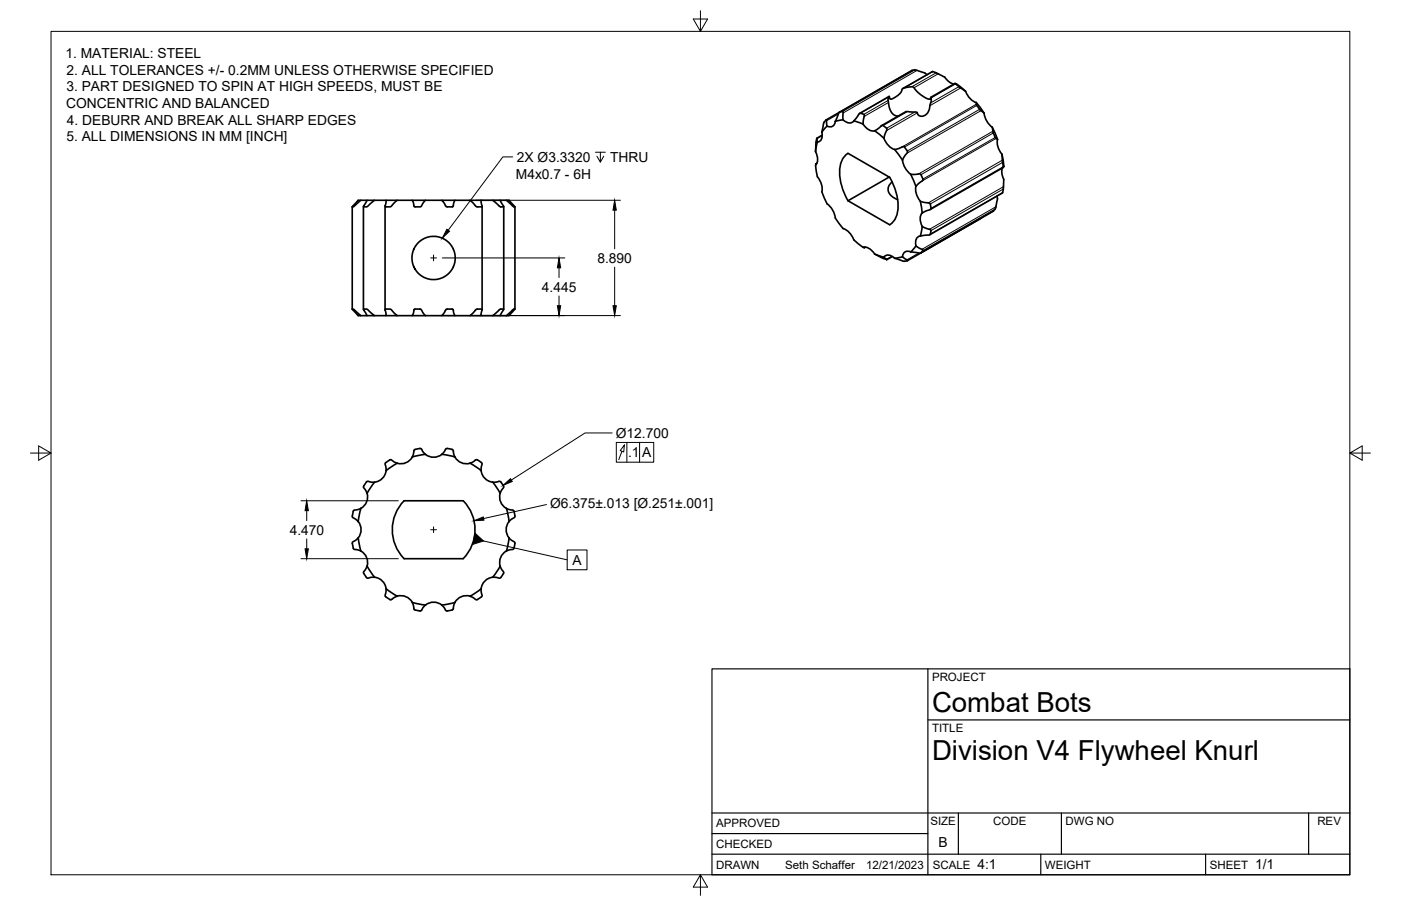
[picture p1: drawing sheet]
<svg xmlns="http://www.w3.org/2000/svg" width="432mm" height="279mm" viewBox="0 0 432 279" stroke-linecap="round" stroke-linejoin="round" font-family="sans-serif">
<!-- layer: Visible -->
<g fill="none" stroke="#000" stroke-width=".51">
<path d="M254.6 37l.3 1.9-1.6 1.9 .6-2.8zM257.4 37.4a1.64 1.64 0 0 1-2.5 1.5M258.7 34.6l-4.1 2.4M258.8 34.6l-1.4 2.8M258.8 34.6l1-.1 .1 2.5M259.9 37l-2.5 .4M259.9 37l.5 .4a1.83 1.83 0 0 0 2.7-.1M263.1 37.3l1.9 .6a2.79 2.79 0 0 1 2 1.5l.5 .5a2.34 2.34 0 0 0 2.1 .4M263.1 37.3l1.8-2.3 .8 .1 .7 .4-.4 2.8M274 29.7l-9 5.3M276.8 35.8l-1.2-.3-.9-1-.7-1.5-.3-2.7 .3-.6 .3 .8 .3 .1 1.3-.6 1.5-1.2 .6-1.3 .4-.3 2.9-.4 1.7 1.8 2.1 1.5 1.3 .5 .6-.6v1.2l-.6 2.5-.4 1-.8 .8-1.5 .3-.6-.3-.6-.9-3.2-.2-7.6 4.3M281.1 21.7l-22.3 12.9"/>
<path d="M281.1 21.7h.1M282 21.5l3 1 .7 .5M282 21.5l-.9 .2M287.5 22.1l-9.2 5.2M287.5 22.1l3.4 1.6a6.3 6.3 0 0 0 3.1 2.2M294.3 25.7l-7.4 4.3M294.4 25.7l1.1 1M294.4 25.7l.3 .1M294.7 25.8a10.8 10.8 0 0 1 4.1 4.3l1 1 1.1 .5M294.7 25.8v.1M295.5 26.7l2.1 1.5M300.9 31.6v.8l1 1.3"/>
<path d="M300.9 31.6l2.4 3.3M301.9 33.7l1.3 1.1a7.7 7.7 0 0 0 2.6 4.4M305.8 39.2l.3 1.7 .7 1.7 .6 .4M305.8 39.2l1.7 3.8M251.4 50.9a10.8 10.8 0 0 0 1.7 5.6l.2 .7a8.2 8.2 0 0 0 1.4 5.1l.2 .6M251.4 46.8l.6 2.1a2.36 2.36 0 0 1-.6 2M251.8 50.3l-.4 .5M251.9 43.8l-.1-1.2-.4 4.2M251.9 43.8l-.5 3M253.3 40.8l.1 .7a1.84 1.84 0 0 1-1.5 2.3M253.4 41.7l-1.6 .9M260.6 47.8l.8-.5 12.8 7.4a14.5 14.5 0 0 1 1.9 12.5l-1.1 1.6-.8 .5-12.8-7.4a14.5 14.5 0 0 1-1.9-12.5z"/>
<path d="M269.6 40.3l2.3-1.6 .8 .4 .6 .5 .1 .4-1 2.7M269.6 40.3l.4 .4a9 9 0 0 1 3.6 3.9l1 1 1.1 .5M274 54.6l-12.6 7.3M275 56.1a2.74 2.74 0 0 0-1.3 2.6 2.74 2.74 0 0 0 1.8 2.3l1.2 .6M275.7 46.1l2.5 3.3M275.7 46.1l2.8-.9 1.2 1.4v.5l-1.5 2.3M278.2 49.4l.3 1.4 .7 1.3 1.5 1.6M280.7 53.7l1.6 3.8M280.7 53.7l2.9-.1 .6 .9 .2 1.1-2.1 1.9M282.3 57.5l-.1 1.2 .3 1.4 1.2 2M307.4 43l-.1 1.2 .4 1.4a9.6 9.6 0 0 1 1.7 5.6M308.8 47.6l.2 2.5"/>
<path d="M309 51.8a6.4 6.4 0 0 0 .4 3.8l-.2 2.7M309 59.4l-22.4 13M309 50.1l.3 1.5 .1-.4M309.2 58.3l-.2 1.1M309.3 51.6l-22.6 13M309.4 51.2l-.1 .1M108.6 63.8v31.5M111.2 61.8l-2.2 1.9-.4 .1M112 63.7v31.7M113.1 61.8l-1 2 1.1-.1 2.2-1.9M118.7 63.6v31.9M119 61.8l-.3 1.7 .1 .3 1.7-.1 1.9-1.9"/>
<path d="M127.1 61.8l.5 1.8 .2 .2 1.9-.1 1.4-1.9M136.1 61.8h-24.9a1.82 1.82 0 0 0-1.7 1l-.9 1M140.2 61.8h-4.1l1.7 2 1.8-.1 .3-1.4a.73 .73 0 0 1 1-.5h1a5.9 5.9 0 0 1 3.3 .2l1.6 1.7 1.6 .1 .2-.3-.3-1.7M144.8 61.8h11.3a1.82 1.82 0 0 1 1.7 1l.9 1-.4-.1-2.2-1.9M148.6 63.6v31.9M151.8 61.8l2.3 1.9 1.1 .1-1-2M155.3 63.7v31.7M158.7 63.8v31.5M254.9 62.9l1.1 .9 .8 1.3a11.9 11.9 0 0 0 3.1 5.4l1.1 .5 1 1a9.6 9.6 0 0 0 4 4.3 3.4 3.4 0 0 1 3.6 2M266.1 76.3l.3 .1M266.4 76.4h.1M266.7 76.2l-.3 .2"/>
<path d="M272.4 79.3l1 .8-3.8-1.8 2.8 1a2 2 0 0 1 3.3 .3M275 79.1l-1.6 1M278.2 79.2l1.5 1.2M278.2 79.2l-2.5 .4 2.8 1 1.2-.2M280.7 77.7a1.64 1.64 0 0 0-2.5 1.4M282.3 75.8l-1.6 1.9M282.3 75.8l2 1.2 .2 .3-.8 .7-3-.3M283.7 62.1l2.9 .6 .3 1.8-2.7 1.2zM283.7 72.8a2.04 2.04 0 0 0-1.4 3M284.2 69.8l2.6 1.1v.8l-.3 .8-2.8 .3M284.2 69.8l-.5 3M284.2 65.7a3.5 3.5 0 0 0 0 4.1"/>
<path d="M302 67.5h.1M307.3 60.4l.1 .9-.5 2.8-.8 1.1-26.4 15.2M108.6 95.3l.4 .1 2.2 1.9a1.82 1.82 0 0 1-1.7-.9zM111.2 97.3h1.9l-1-2 1.1 .1 2.2 1.9h-2.3M115.4 97.3h3.6l-.3-1.7 .1-.3 1.7 .1 1.9 1.9h-3.4M122.4 97.3h3.9a.73 .73 0 0 0 1-.5l.3-1.3 .2-.2 1.9 .1 .9 1.4a1.31 1.31 0 0 0 1.6 .5h1.1a4.7 4.7 0 0 0 3.1-.2l.9-1.5 .5-.3 1.8 .1 .3 1.4a.73 .73 0 0 0 1 .5h1a5.9 5.9 0 0 0 3.3-.2l1.7-1.8 1.7 .1-.3 1.9h-3.5M127.1 97.3h4M136.1 97.3h4.1M148.3 97.3h1.4a3.8 3.8 0 0 0 3.8-1.4l.7-.6 1.1 .1-1.1 1.9h-2.4M154.2 97.3a3.5 3.5 0 0 0 3.5-1.4l.6-.6h.4l-1.4 1.6a.98 .98 0 0 1-1.2 .4M127.9 138.6l-.3 .3-.5 2M139.3 138.6l.4 .3 .5 2"/>
<path d="M139.4 138.6l-1.7-.3-.7 .8a4 4 0 0 1-6.6 .2l-.8-1-1.6 .3M111.2 156.8l-2.2 .6-.4 1.7M111.2 156.8l-.8 4.1-1.7-1.3-.1-.4M113 148.6l.5-.2 1.9 .3-2.3 3.5-1.1-2zM113.1 152.1a4 4 0 0 1-1.9 4.7M118.9 142.7l-.2 .5 .3 2M119 145.1a4 4 0 0 1-3.6 3.6M120.1 141.8h.5l1.8 1.1M120.2 141.8l-1.3 .9M122.4 142.8l-3.4 2.3M124.5 154.4h18.2M124.6 154.4a12.8 12.8 0 0 0 0 17.9"/>
<path d="M127.1 140.9a4 4 0 0 1-4.7 2M131.2 140.1l-4.1 .8M136.2 140.1l4 .8M140.2 140.9a4 4 0 0 0 4.7 2M142.7 154.4a12.8 12.8 0 0 1 0 17.9M144.9 142.8l3.4 2.3M147.1 141.8h-.4l-1.9 1.1M147.1 141.8l1.3 .9M148.3 145.1a4 4 0 0 0 3.5 3.6M148.4 142.7l.2 .5-.3 2M151.9 148.7l2.2-.3 .7 .8 .5 1-1.1 2zM154.1 152.1a4 4 0 0 0 2 4.7l.8 4 1.7-1.2 .1-.4"/>
<path d="M156.1 156.8l2.1 .6 .5 1.7M110.4 165.9l-1.8 1.4 .3 1.8 .3 .3 2 .5M110.4 160.8a4 4 0 0 1 0 5.1M110.4 165.9l.8 4a4 4 0 0 1 1.9 4.7l2.3 3.4a4 4 0 0 1 3.6 3.6M113.1 174.6l-1.1 1.9 .9 1.6 .6 .2 1.9-.3M124.5 172.3h18.2M154.2 174.6l1.1 1.9-.5 1-.7 .8-2.3-.3M156.9 160.8a4 4 0 0 0 0 5.1M156.9 165.9l1.7 1.2v1.2l-.4 1.1-2.1 .5M156.9 165.9l-.8 4a4 4 0 0 0-2 4.7l-2.2 3.4a4 4 0 0 0-3.6 3.6M119 181.6l-.3 2.2 1.5 1.1M119 181.6l3.4 2.3"/>
<path d="M122.4 183.9l-1.8 1.1-.5-.1M122.4 183.8a4 4 0 0 1 4.7 2M127.1 185.8l.5 2.1 .3 .2M127.1 185.8l4 .8-1.5 1.8-1.6-.3M136.2 186.6a4 4 0 0 0-5.1 0M140.2 185.8l-.5 2.1-.4 .2M140.2 185.8l-4.1 .8 1.5 1.8 1.8-.3M144.8 183.9l1.9 1.1 .4-.1M144.9 183.8a4 4 0 0 0-4.7 2M148.3 181.6l.3 2.2-1.5 1.1M148.3 181.6l-3.4 2.3"/>
<circle cx="133.6" cy="79.6" r="6.7"/>
</g>
<!-- layer: Visible Narrow -->
<g fill="none" stroke="#000" stroke-width=".31">
<path d="M258.4 35.2l-3.7 2.1M273.7 31l-7.5 4.3M273.8 31.6l-7.4 4.3M273.9 29.9l-8.7 5M279.7 34.4l-7.5 4.3M281.1 21.7l-22.3 12.9M281.9 34.5l-8.7 5.1M282 21.5l-22.3 12.9M282.7 21.7l-22.8 13.1M282.7 34.8l-9.4 5.5M287.5 22.1l-8.7 5M288.5 22.5l-7.5 4.3"/>
<path d="M289.2 22.8l-7.5 4.3M294.5 25.9l-7.5 4.3M295.5 26.7l-8.6 5M296.1 27.1l-9.5 5.5M300.9 32.2l-22.9 13.1M301 32.5l-22.2 12.9M301.9 33.7l-22.2 12.9M302.3 34.1l-22.8 13.2M251.7 50.4l-.2 .1M253.4 41.8l-1.6 1M306 40.5l-22.8 13.1M306.1 41l-22.2 12.9"/>
<path d="M306.7 42.4l-22.2 12.8M307 42.7l-22.9 13.2M308.9 49.4l-22.8 13.1M309 50.1l-22.3 12.8M309 59.4l-22.3 12.8M309.2 51.4l-22.3 12.8M309.2 58.3l-22.3 12.8M309.3 57.6l-22.8 13.1M266.7 76.2l-.3 .2M274.9 79l-1.6 1M283.2 78l-3.7 2.1M306.1 65.1l-22.2 12.9"/>
<path d="M306.7 64.5l-22.2 12.8M307 63.8l-22.9 13.1"/>
</g>
<!-- layer: Border -->
<path d="M15.7 9.7h400.3v260.1h-400.3zM215.9 3.3v6.4l-2.2-3.8h4.4l-2.2 3.8M9.4 139.7h6.3l-3.8-2.2v4.4l3.8-2.2M416 139.7l3.8 2.2v-4.4l-3.8 2.2h6.4M215.9 269.8l2.2 3.8h-4.4l2.2-3.8v6.3" fill="none" stroke="#000" stroke-width=".31"/>
<!-- layer: Titleblock -->
<path d="M219.4 206.3h196.6v63.5h-196.6zM286 206.3v63.5M286 222h130M219.4 257.1h66.6M219.4 250.7h196.6M295.4 250.7v12.7M327.1 250.7v12.7M403.3 250.7v12.7M219.4 263.4h196.6M320.8 263.4v6.4M371.6 263.4v6.4" fill="none" stroke="#000" stroke-width=".36"/>
<!-- layer: Hole Notes -->
<path d="M158 48.4h-3l-16.9 22.6M183.5 46.9h3.1M185 46.9v3.1l-1-1.8M186.1 48.2l-1.1 1.8" fill="none" stroke="#000" stroke-width=".31"/>
<path d="M137.7 70.7l.8 .6-2.2 2.1z" fill="#000" stroke="#000" stroke-width=".31"/>
<!-- layer: FD_Dimensions -->
<g fill="none" stroke="#000" stroke-width=".31">
<path d="M136.3 79.5h37.8M146.6 61.8h44.6M189.4 64.8v11.9M137.9 97.3h53.3M172.3 82.6v3M172.3 91.3v3M189.4 82.4v11.9M188.7 133.5h-8.4l-22.7 14.5M92.8 154.4h30M94.5 157.5v3M168.4 155.6l-19.3 4.3M92.8 172.3h30"/>
<path d="M94.5 166.2v3"/>
</g>
<path d="M189.4 61.8l.5 3h-1zM172.3 79.5l.5 3.1h-1zM171.8 94.3h1l-.5 3zM188.9 94.3h1l-.5 3zM94.5 154.4l.5 3.1h-1zM146.1 160.6l2.8-1.2 .3 1zM155 149.7l2.3-2.1 .6 .9zM94 169.2h1l-.5 3.1z" fill="#000" stroke="#000" stroke-width=".31"/>
<path d="M189.9 136.4h11.6v6.1h-11.6zM191.7 139.2l-1 2.6M192.4 137.2l-.2 2.2-1-.4zM193.2 136.4v6.1M197.1 136.4v6.1M149 166.8l25.8 5.9M174.8 169.6h6.1v6.1h-6.1z" fill="none" stroke="#000" stroke-width=".31"/>
<path d="M146.5 164.5l2.5 2.3-3.3 1.1z" fill="#000" stroke="#000" stroke-width=".31"/>
<!-- layer: Smart Centers -->
<path d="M132.7 79.5h1.8M133.6 78.7v1.8M132.7 163.4h1.8M133.6 162.5v1.8" fill="none" stroke="#000" stroke-width=".31"/>
<g font-size="8.5">
<text x="287.3" y="219.5">Combat Bots</text>
<text x="287.3" y="234.5">Division V4 Flywheel Knurl</text>
</g>
<g font-size="4.3">
<text x="20.2" y="17.9">1. MATERIAL: STEEL</text>
<text x="20.5" y="23.1">2. ALL TOLERANCES +/- 0.2MM UNLESS OTHERWISE SPECIFIED</text>
<text x="20.5" y="28.2">3. PART DESIGNED TO SPIN AT HIGH SPEEDS, MUST BE</text>
<text x="20.4" y="33.3">CONCENTRIC AND BALANCED</text>
<text x="20.6" y="38.5">4. DEBURR AND BREAK ALL SHARP EDGES</text>
<text x="20.5" y="43.6">5. ALL DIMENSIONS IN MM [INCH]</text>
<text x="159.3" y="50">2X Ø3.3320</text>
<text x="188" y="50">THRU</text>
<text x="159" y="55.1">M4x0.7 - 6H</text>
<text x="184.1" y="81">8.890</text>
<text x="167" y="89.9">4.445</text>
<text x="189.8" y="135">Ø12.700</text>
<text x="193.6" y="141">.1</text>
<text x="197.9" y="141">A</text>
<text x="169.5" y="156.7">Ø6.375±.013 [Ø.251±.001]</text>
<text x="89.3" y="164.9">4.470</text>
<text x="176.4" y="174.2">A</text>
<text x="289.3" y="261.2">B</text>
<text x="301.2" y="268.1">4:1</text>
<text x="386.8" y="268.1">1/1</text>
</g>
<g font-size="3.5">
<text x="287.3" y="210.1">PROJECT</text>
<text x="287.3" y="225.8">TITLE</text>
<text x="220.7" y="255.2">APPROVED</text>
<text x="286.7" y="254.5">SIZE</text>
<text x="306.1" y="254.5">CODE</text>
<text x="328.4" y="254.5">DWG NO</text>
<text x="406" y="254.5">REV</text>
<text x="220.7" y="261.5">CHECKED</text>
<text x="220.7" y="267.9">DRAWN</text>
<text x="242" y="267.9">Seth Schaffer</text>
<text x="267" y="267.9">12/21/2023</text>
<text x="287.5" y="267.9">SCALE</text>
<text x="322.1" y="267.9">WEIGHT</text>
<text x="372.9" y="267.9">SHEET</text>
</g>
</svg>
